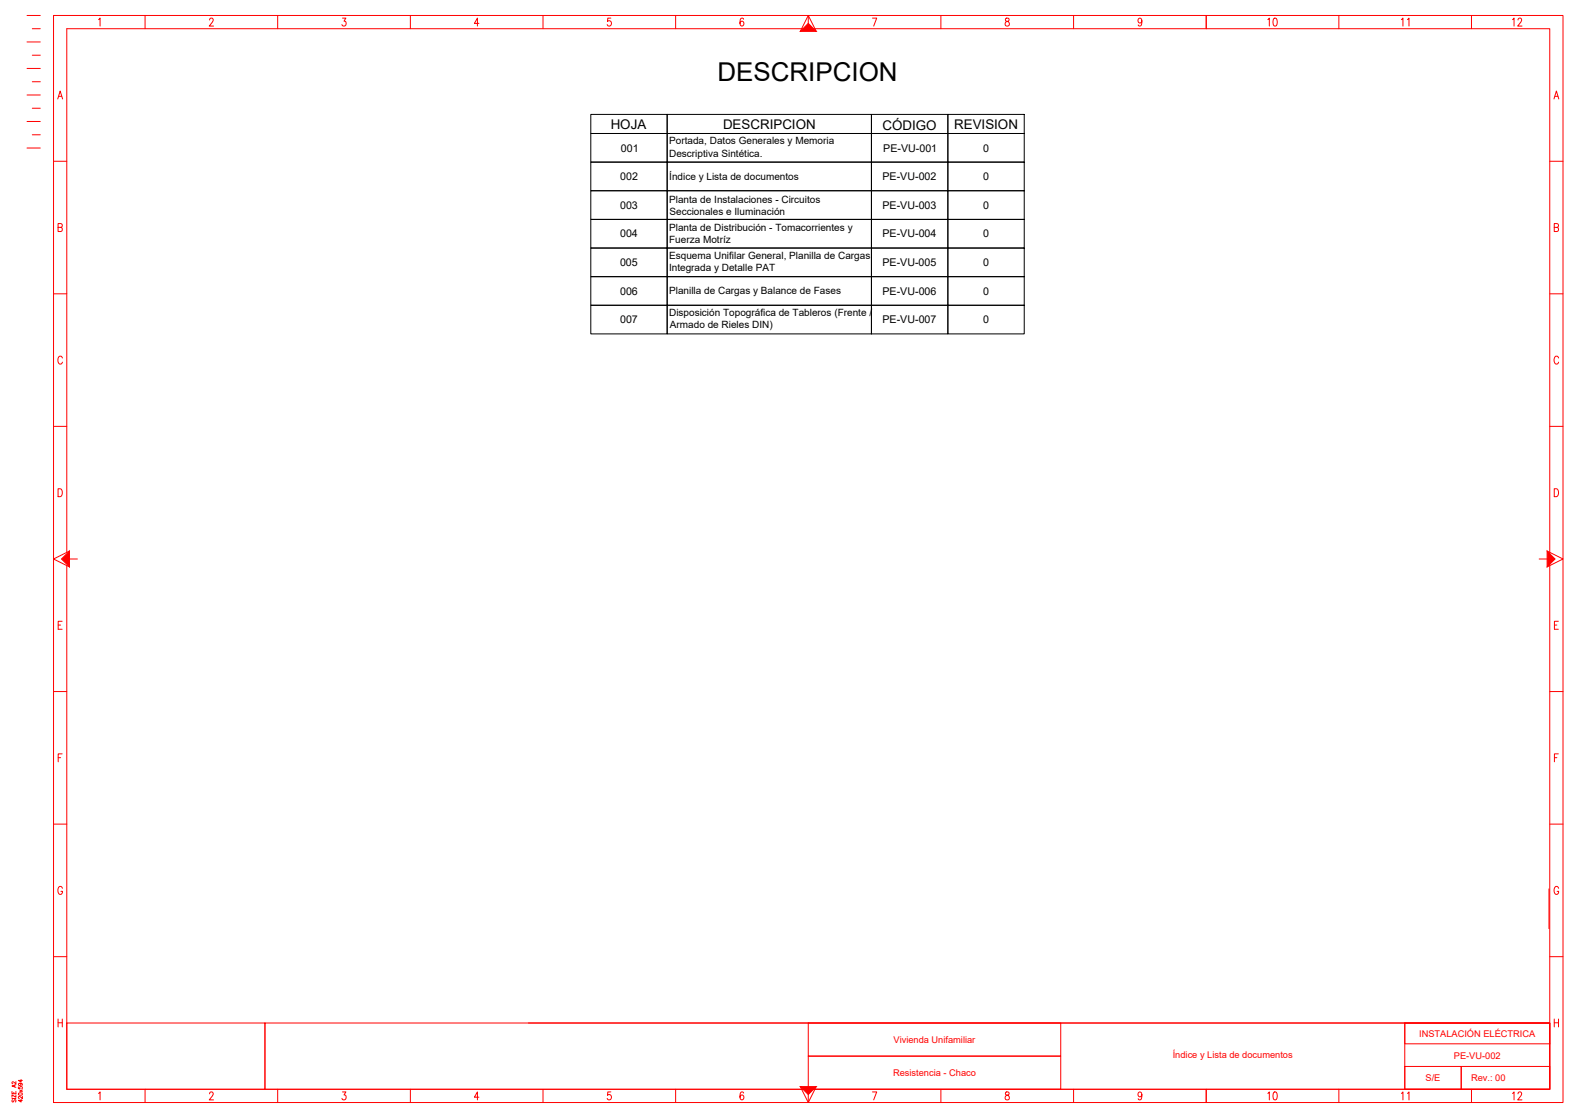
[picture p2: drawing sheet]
<svg xmlns="http://www.w3.org/2000/svg" width="594mm" height="420mm" viewBox="0 0 594 420" stroke-linecap="round" stroke-linejoin="round" font-family="sans-serif">
<!-- layer: ROTULO -->
<g fill="none" stroke="#f00" stroke-width=".38">
<path d="M10.2 5.8h5M10.2 15.8h5M12.2 10.8h3M20.2 5.8h569v410h-569zM37.2 7.4l.5-.6v3M54.7 5.8v5M79 7.5l.4-.7h.5l.5 .6-.4 1-1.1 1.4h1.6M104.7 5.8v5M129.1 6.8h1.3l-.7 1.2a.88 .88 0 0 1 .7 1.3 .88 .88 0 0 1-1.5 0M154.7 5.8v5M180.5 8.8h-1.7l1.2-2v3M204.7 5.8v5"/>
<path d="M230.3 6.8h-1.2l-.1 1.3a.92 .92 0 0 1 1.3 .1 .92 .92 0 0 1 0 1.3 .92 .92 0 0 1-1.3 0l-.1-.2M254.7 5.8v5M280.3 7.3a.64 .64 0 0 0-1-.3l-.4 1.1a1.25 1.25 0 0 0 .7 1.7 .88 .88 0 0 0 .8-1 .88 .88 0 0 0-1.1-.7l-.4 .7M301.7 11.8l3-6 3 6M304.7 5.8v5M328.9 6.8h1.6l-1.2 3M354.7 5.8v5M379.1 7v.8a1.19 1.19 0 0 1 1.2 .6 1.19 1.19 0 0 1-.1 1.3 .95 .95 0 0 1-1.4-.7 .95 .95 0 0 1 1.2-1l.4-.7a.82 .82 0 0 0-1.3-.3zM404.7 5.8v5M430.4 7.8l-.3 .7a.84 .84 0 0 1-1.2-.7 .84 .84 0 0 1 1.2-.8l.3 .8a1.47 1.47 0 0 1-.9 2l-.4-.4M454.7 5.8v5M504.7 5.8v5"/>
<path d="M554.7 5.8v5M10.2 25.8h5M10.2 35.8h5M12.2 20.8h3M12.2 30.8h3M21.8 37.3l.9-3 .9 3M22.1 36.3h1.1M585.8 37.3l.9-3 .9 3M586.1 36.3h1.2M10.2 45.8h5M10.2 55.8h5M12.2 40.8h3"/>
<path d="M12.2 50.8h3M20.2 60.8h5M584.2 60.8h5M21.9 85.8l1.3-.2 .3-.4-.3-.7-1.3-.2v3l1.5-.2v-1.1l-.5-.2M585.9 85.8l1.4-.2 .2-.4-.2-.7-1.4-.2v3h1l.5-.2 .1-.8-.6-.5M20.2 110.8h5M584.2 110.8h5M23.5 135a.81 .81 0 0 0-1.2-.5 2.02 2.02 0 0 0 .2 2.8l.7-.1 .3-.6M587.5 135a.88 .88 0 0 0-1-.6 .88 .88 0 0 0-.7 1.1v.7a.89 .89 0 0 0 .6 1.1 .89 .89 0 0 0 1.1-.7M20.2 160.8h5M584.2 160.8h5M21.9 184.3a1.6 1.6 0 0 1 1.6 1 1.6 1.6 0 0 1-.5 1.9l-1.1 .1z"/>
<path d="M585.9 184.3a1.6 1.6 0 0 1 1.6 1 1.6 1.6 0 0 1-.5 1.9l-1.1 .1zM24.7 210.8h4.5M25.2 208.3v-197.5h559v400h-559v-197.5M26.2 207.8l-6 3 6 3M580.2 210.8h4.5M583.2 207.8l6 3-6 3M21.9 235.7h.9M23.4 234.3h-1.5v3h1.5M585.9 235.7h1M587.4 234.3h-1.5v3h1.5M20.2 260.8h5M584.2 260.8h5"/>
<path d="M21.9 285.8h.9M23.4 284.3h-1.5v3M585.9 285.8h1M587.4 284.3h-1.5v3M20.2 310.8h5M584.2 310.8h5M23.5 335a.89 .89 0 0 0-1-.7 .89 .89 0 0 0-.7 1.2v.7a.9 .9 0 0 0 .9 1.1 .9 .9 0 0 0 .8-1.1h-.5M583.9 335.3v14.9M587.5 335a.89 .89 0 0 0-1.1-.7 .89 .89 0 0 0-.6 1.2v.7a.9 .9 0 0 0 .9 1.1 .9 .9 0 0 0 .8-1.1h-.5M20.2 360.8h5M584.2 360.8h5M21.9 384.3v3"/>
<path d="M21.9 385.8h1.6M23.5 384.3v3M25.2 385.8h74.7v25h-74.7zM99.9 385.8h484.3v25h-484.3zM199.2 385.8h385M304.7 385.8h95.1v12.5h-95.1zM304.7 398.3h95.1v12.5h-95.1zM529.5 385.8h54.7v25h-54.7zM529.5 385.8h54.7v7.9h-54.7zM585.9 385.8h1.6M585.9 384.3v3M587.5 384.3v3"/>
<path d="M4.5 411.7v.8h1.5v-.8M4.5 414.3h1.5M4.7 414.8l-.2 .3 .2 .5 1.1-.8 .2 .3-.2 .5M5.2 412v.5M5.5 409.3v.6M6 413v.8l-1.5-.8v.8M6 409.1l-1.5 .5 1.5 .5M6 407.9v.9l-1.1-.8-.4 .3 .4 .5M6.9 409.9v.7h.7a.49 .49 0 0 1 0-.7 .49 .49 0 0 1 .7 .1 .49 .49 0 0 1-.1 .7M7 412.4a.74 .74 0 0 1 .9-.3 .74 .74 0 0 1 .5 .8 .74 .74 0 0 1-.9 .3 .74 .74 0 0 1-.5-.8zM7.4 408.6a.43 .43 0 0 1 .4 .6 .43 .43 0 0 1-.7 .1 .43 .43 0 0 1 0-.7l1.3 .2-.2 .6M7.4 411.1l1 .7"/>
<path d="M7.9 414.7v.9l-1-.6h1.5M7.9 407.2v.9l-1-.6h1.5M8.4 413.5v.9l-1-.9-.5 .3 .4 .5M8.4 411.1l-1 .7M37.2 412.4l.5-.6v3M54.7 410.8v5M79 412.6l.4-.8h.5l.5 .6-.4 1-1.1 1.4h1.6M104.7 410.8v5M129.1 411.8h1.3l-.7 1.2a.88 .88 0 0 1 .7 1.3 .88 .88 0 0 1-1.5 0M154.7 410.8v5M180.5 413.8h-1.7l1.2-2v3M204.7 410.8v5"/>
<path d="M230.3 411.8h-1.2l-.1 1.3a.92 .92 0 0 1 1.3 .1 .92 .92 0 0 1 0 1.3 .92 .92 0 0 1-1.3 0l-.1-.2M254.7 410.8v5M280.3 412.3a.64 .64 0 0 0-1-.3l-.4 1.1a1.25 1.25 0 0 0 .7 1.7 .88 .88 0 0 0 .8-1 .88 .88 0 0 0-1.1-.7l-.4 .7M301.7 409.8l3 6 3-6M304.7 410.8v5M328.9 411.8h1.6l-1.2 3M354.7 410.8v5M379.1 412v.8a1.19 1.19 0 0 1 1.2 .6 1.19 1.19 0 0 1-.1 1.3 .95 .95 0 0 1-1.4-.7 .95 .95 0 0 1 1.2-1l.4-.7a.82 .82 0 0 0-1.3-.3zM404.7 410.8v5M430.4 412.8l-.3 .7a.84 .84 0 0 1-1.2-.7 .84 .84 0 0 1 1.2-.8l.3 .8a1.47 1.47 0 0 1-.9 2l-.4-.4M454.7 410.8v5M504.7 410.8v5"/>
<path d="M529.5 402.2h21.3v8.6h-21.3zM550.8 402.2h33.4v8.6h-33.4zM554.7 410.8v5"/>
</g>
<!-- layer: 0 -->
<g fill="none" stroke="#000" stroke-width=".38">
<path d="M222.7 50.3h28.8v10.8h-28.8zM222.7 43.2h28.8v7.1h-28.8zM251.5 50.3h77v10.8h-77zM251.5 43.2h77v7.1h-77zM328.5 50.3h28.8v10.8h-28.8zM328.5 43.2h28.8v7.1h-28.8zM357.3 50.3h28.8v10.8h-28.8zM357.3 43.2h28.8v7.1h-28.8zM222.7 61.1h28.8v10.8h-28.8zM222.7 71.9h28.8v10.9h-28.8zM251.5 61.1h77v10.8h-77zM251.5 71.9h77v10.9h-77z"/>
<path d="M328.5 61.1h28.8v10.8h-28.8zM328.5 71.9h28.8v10.9h-28.8zM357.3 61.1h28.8v10.8h-28.8zM357.3 71.9h28.8v10.9h-28.8zM222.7 82.8h28.8v10.7h-28.8zM222.7 93.5h28.8v10.8h-28.8zM251.5 82.8h77v10.7h-77zM251.5 93.5h77v10.8h-77zM328.5 82.8h28.8v10.7h-28.8zM328.5 93.5h28.8v10.8h-28.8zM357.3 82.8h28.8v10.7h-28.8zM357.3 93.5h28.8v10.8h-28.8z"/>
<path d="M222.7 104.3h28.8v10.8h-28.8zM222.7 115.1h28.8v10.8h-28.8zM251.5 104.3h77v10.8h-77zM251.5 115.1h77v10.8h-77zM328.5 104.3h28.8v10.8h-28.8zM328.5 115.1h28.8v10.8h-28.8zM357.3 104.3h28.8v10.8h-28.8zM357.3 115.1h28.8v10.8h-28.8z"/>
</g>
<!-- layer: ROTULO -->
<g fill="#f00" stroke="#f00" stroke-width=".38">
<path d="M23.2 210.8l3-3v6z"/>
<path d="M583.2 207.8l3 3-3 3z"/>
<path d="M304.7 8.8l3 3h-6z"/>
<path d="M301.7 409.8h6l-3 3z"/>
</g>
<text font-size="9.8" x="270.5" y="30.5">DESCRIPCION</text>
<g font-size="6.2" fill="#f00">
<text x="476.6" y="10.9">10</text>
<text x="532" y="10.9" transform="rotate(-90 532 10.9)">11</text>
<text x="569" y="10.9">12</text>
<text x="476.6" y="415.9">10</text>
<text x="527" y="415.9">11</text>
<text x="569" y="415.9">12</text>
</g>
<g font-size="5">
<text x="230.2" y="48.5">HOJA</text>
<text x="272.5" y="48.5">DESCRIPCION</text>
<text x="332.7" y="49">CÓDIGO</text>
<text x="359.7" y="48.5">REVISION</text>
</g>
<g font-size="4">
<text x="234" y="57.2">001</text>
<text x="332.9" y="57.2">PE-VU-001</text>
<text x="370.6" y="57.2">0</text>
<text x="233.8" y="68">002</text>
<text x="332.7" y="68">PE-VU-002</text>
<text x="370.6" y="68">0</text>
<text x="233.8" y="78.8">003</text>
<text x="332.7" y="78.8">PE-VU-003</text>
<text x="370.6" y="78.8">0</text>
<text x="233.8" y="89.6">004</text>
<text x="332.7" y="89.6">PE-VU-004</text>
<text x="370.6" y="89.6">0</text>
<text x="233.7" y="100.4">005</text>
<text x="332.6" y="100.4">PE-VU-005</text>
<text x="370.6" y="100.4">0</text>
<text x="233.8" y="111.2">006</text>
<text x="332.7" y="111.2">PE-VU-006</text>
<text x="370.6" y="111.2">0</text>
<text x="233.8" y="122">007</text>
<text x="332.7" y="122">PE-VU-007</text>
<text x="370.6" y="122">0</text>
</g>
<g font-size="3.8">
<text x="252.3" y="54.5">Portada, Datos Generales y Memoria</text>
<text x="252.3" y="59">Descriptiva Sintética.</text>
<text x="252.3" y="67.8">Índice y Lista de documentos</text>
<text x="252.3" y="76.4">Planta de Instalaciones - Circuitos</text>
<text x="252.4" y="81">Seccionales e Iluminación</text>
<text x="252.3" y="87.2">Planta de Distribución - Tomacorrientes y</text>
<text x="252.2" y="91.7">Fuerza Motríz</text>
<text x="252.2" y="97.7">Esquema Unifilar General, Planilla de Cargas</text>
<text x="252.2" y="102.2">Integrada y Detalle PAT</text>
<text x="252.3" y="110.7">Planilla de Cargas y Balance de Fases</text>
<text x="252.3" y="119.2">Disposición Topográfica de Tableros (Frente /</text>
<text x="252.5" y="123.8">Armado de Rieles DIN)</text>
</g>
<g font-size="3.5" fill="#f00">
<text x="336.8" y="393.3">Vivienda Unifamiliar</text>
<text x="534.9" y="391">INSTALACIÓN ELÉCTRICA</text>
<text x="442.1" y="399.2">Índice y Lista de documentos</text>
<text x="548" y="399.6">PE-VU-002</text>
<text x="336.6" y="405.8">Resistencia - Chaco</text>
<text x="537.4" y="407.8">S/E</text>
<text x="554.5" y="407.8">Rev.: 00</text>
</g>
</svg>
